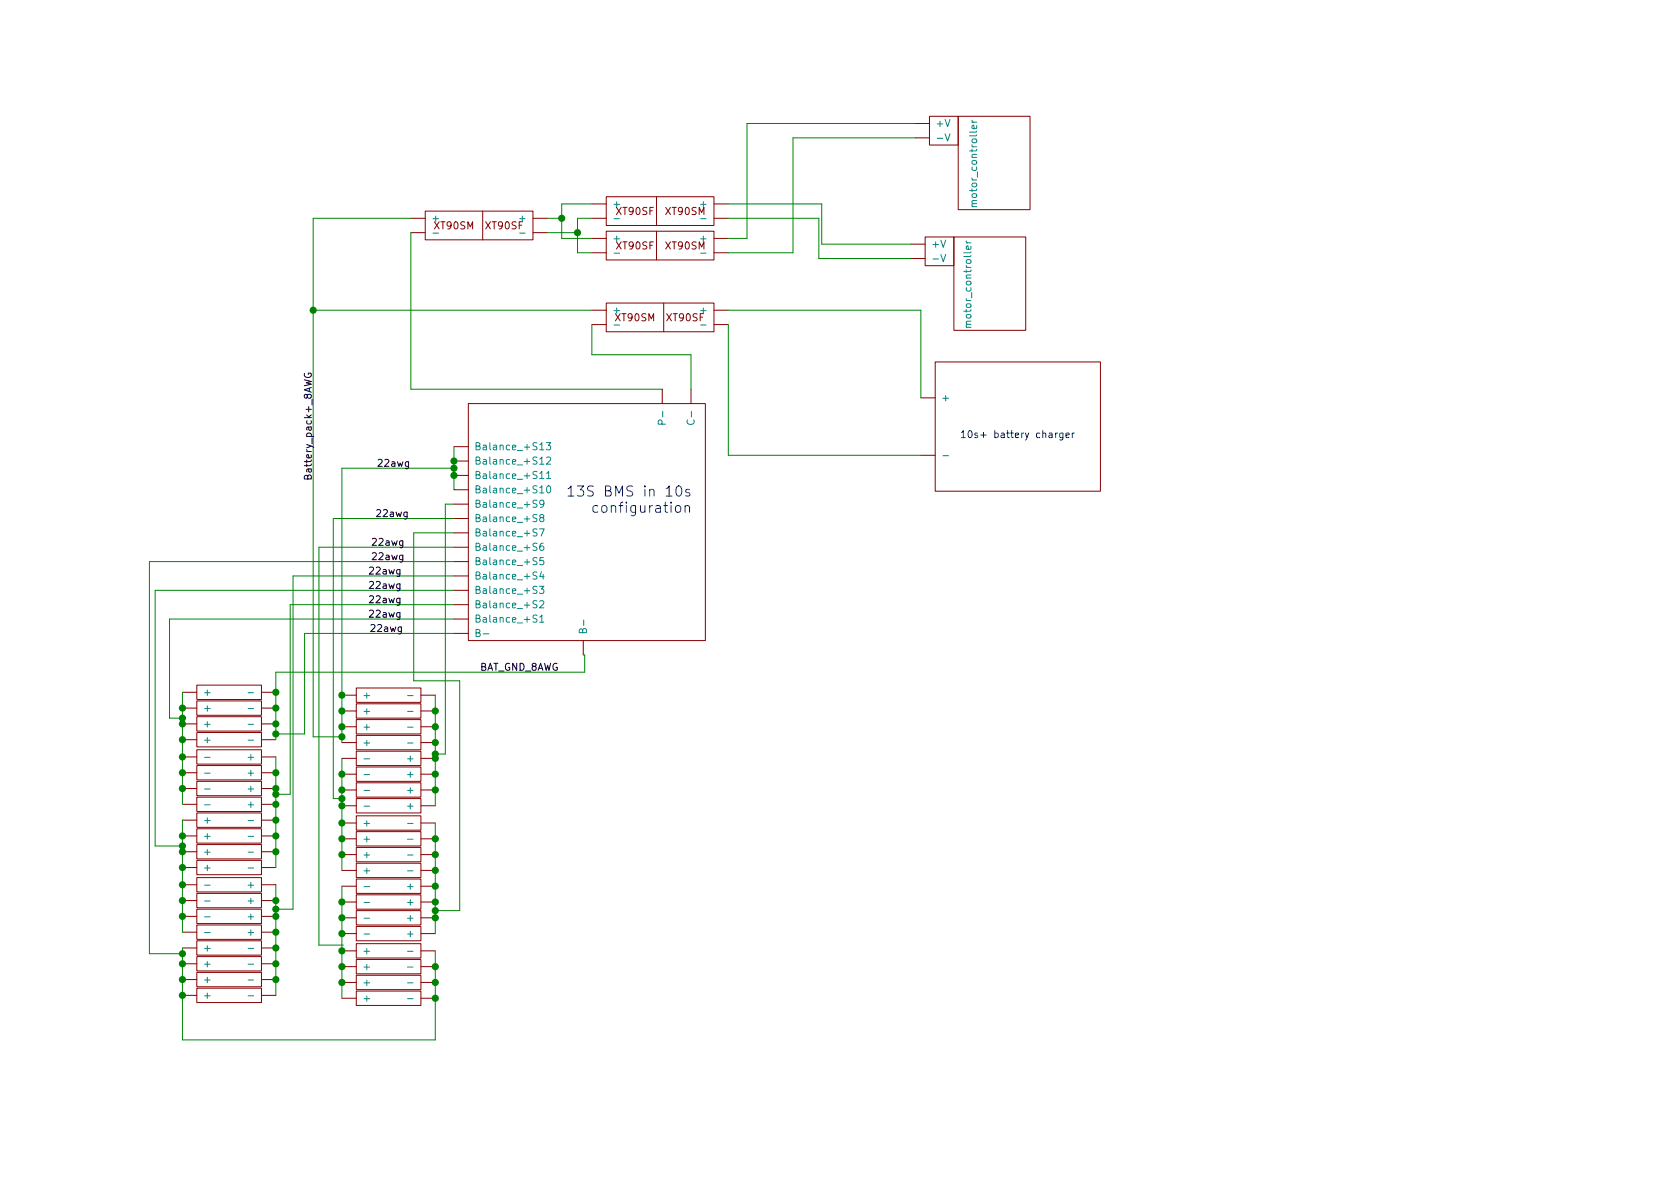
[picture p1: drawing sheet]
EESchema Schematic File Version 4
EELAYER 30 0
EELAYER END
$Descr A4 11693 8268
encoding utf-8
Sheet 1 1
Title ""
Date ""
Rev ""
Comp ""
Comment1 ""
Comment2 ""
Comment3 ""
Comment4 ""
$EndDescr
Text Notes 4820 3571 2    71   ~ 0
13S BMS in 10s\n configuration\n
Wire Wire Line
	1270 7230 3030 7230
$Comp
L battery_stuff:bms U?
U 1 1
P 4160 3100
F 0 "U?" V 3589 2322 50  0001 R CNN
F 1 "bms" V 3635 2322 50  0001 R CNN
F 2 "" H 4160 3100 50  0001 C CNN
F 3 "" H 4160 3100 50  0001 C CNN
	1    4160 3100
	0    -1   -1   0   
$EndComp
Wire Wire Line
	3160 4300 1180 4300
Wire Wire Line
	1270 4990 1270 5030
Connection ~ 1270 4990
Wire Wire Line
	1180 4990 1270 4990
Wire Wire Line
	1180 4300 1180 4990
Wire Wire Line
	1920 4810 1920 4920
Connection ~ 1920 4810
Wire Wire Line
	1270 6920 1270 7230
Connection ~ 1270 6920
Wire Wire Line
	1270 6810 1270 6920
Connection ~ 1270 6810
Wire Wire Line
	1270 6700 1270 6810
Connection ~ 1270 6700
Wire Wire Line
	1920 6810 1920 6920
Connection ~ 1920 6810
Wire Wire Line
	1920 6700 1920 6810
Connection ~ 1920 6700
Wire Wire Line
	1920 6590 1920 6700
Connection ~ 1920 6590
Wire Wire Line
	1920 6480 1920 6590
Connection ~ 1920 6480
Wire Wire Line
	1920 6370 1920 6480
Connection ~ 1920 6370
Connection ~ 1920 6260
Wire Wire Line
	1920 6150 1920 6260
$Comp
L battery_stuff:battery U?
U 1 1
P 1570 6150
F 0 "U?" H 1570 6050 50  0001 C CNN
F 1 "battery" H 1620 6050 50  0001 C CNN
F 2 "" H 1570 6150 50  0001 C CNN
F 3 "" H 1570 6150 50  0001 C CNN
	1    1570 6150
	1    0    0    1   
$EndComp
Wire Wire Line
	1270 6370 1270 6480
Connection ~ 1270 6370
Wire Wire Line
	1270 6260 1270 6370
Connection ~ 1270 6260
Wire Wire Line
	1270 6150 1270 6260
Connection ~ 1270 6150
Wire Wire Line
	1270 6030 1270 6150
Connection ~ 1270 6030
Wire Wire Line
	1270 5920 1270 6030
Connection ~ 1270 5920
Connection ~ 1270 5810
Wire Wire Line
	1270 5700 1270 5810
Wire Wire Line
	1920 5920 1920 6030
Connection ~ 1920 5920
Wire Wire Line
	1920 5810 1920 5920
Connection ~ 1920 5810
Wire Wire Line
	1920 5700 1920 5810
Connection ~ 1920 5700
Wire Wire Line
	1920 5590 1920 5700
Connection ~ 1920 5590
Connection ~ 1920 5480
Wire Wire Line
	1920 5370 1920 5480
Connection ~ 1920 5370
Wire Wire Line
	1920 5260 1920 5370
Wire Wire Line
	1270 5480 1270 5590
Connection ~ 1270 5480
Wire Wire Line
	1270 5370 1270 5480
Connection ~ 1270 5370
Wire Wire Line
	1270 5260 1270 5370
Connection ~ 1270 5260
Wire Wire Line
	1270 5140 1270 5260
Connection ~ 1270 5140
Wire Wire Line
	1270 5030 1270 5140
Connection ~ 1270 5030
Wire Wire Line
	1270 4920 1270 4990
Connection ~ 1270 4920
Wire Wire Line
	1270 4810 1270 4920
Connection ~ 1920 5030
Wire Wire Line
	1920 4920 1920 5030
Connection ~ 1920 4920
$Comp
L battery_stuff:battery U?
U 1 1
P 1620 6590
F 0 "U?" H 1620 6490 50  0001 C CNN
F 1 "battery" H 1670 6490 50  0001 C CNN
F 2 "" H 1620 6590 50  0001 C CNN
F 3 "" H 1620 6590 50  0001 C CNN
	1    1620 6590
	-1   0    0    -1  
$EndComp
$Comp
L battery_stuff:battery U?
U 1 1
P 1620 6920
F 0 "U?" H 1620 6820 50  0001 C CNN
F 1 "battery" H 1670 6820 50  0001 C CNN
F 2 "" H 1620 6920 50  0001 C CNN
F 3 "" H 1620 6920 50  0001 C CNN
	1    1620 6920
	-1   0    0    -1  
$EndComp
$Comp
L battery_stuff:battery U?
U 1 1
P 1620 6810
F 0 "U?" H 1620 6710 50  0001 C CNN
F 1 "battery" H 1670 6710 50  0001 C CNN
F 2 "" H 1620 6810 50  0001 C CNN
F 3 "" H 1620 6810 50  0001 C CNN
	1    1620 6810
	-1   0    0    -1  
$EndComp
$Comp
L battery_stuff:battery U?
U 1 1
P 1620 6700
F 0 "U?" H 1620 6600 50  0001 C CNN
F 1 "battery" H 1670 6600 50  0001 C CNN
F 2 "" H 1620 6700 50  0001 C CNN
F 3 "" H 1620 6700 50  0001 C CNN
	1    1620 6700
	-1   0    0    -1  
$EndComp
$Comp
L battery_stuff:battery U?
U 1 1
P 1570 6480
F 0 "U?" H 1570 6380 50  0001 C CNN
F 1 "battery" H 1620 6380 50  0001 C CNN
F 2 "" H 1570 6480 50  0001 C CNN
F 3 "" H 1570 6480 50  0001 C CNN
	1    1570 6480
	1    0    0    1   
$EndComp
$Comp
L battery_stuff:battery U?
U 1 1
P 1570 6260
F 0 "U?" H 1570 6160 50  0001 C CNN
F 1 "battery" H 1620 6160 50  0001 C CNN
F 2 "" H 1570 6260 50  0001 C CNN
F 3 "" H 1570 6260 50  0001 C CNN
	1    1570 6260
	1    0    0    1   
$EndComp
$Comp
L battery_stuff:battery U?
U 1 1
P 1570 6370
F 0 "U?" H 1570 6270 50  0001 C CNN
F 1 "battery" H 1620 6270 50  0001 C CNN
F 2 "" H 1570 6370 50  0001 C CNN
F 3 "" H 1570 6370 50  0001 C CNN
	1    1570 6370
	1    0    0    1   
$EndComp
$Comp
L battery_stuff:battery U?
U 1 1
P 1620 5700
F 0 "U?" H 1620 5600 50  0001 C CNN
F 1 "battery" H 1670 5600 50  0001 C CNN
F 2 "" H 1620 5700 50  0001 C CNN
F 3 "" H 1620 5700 50  0001 C CNN
	1    1620 5700
	-1   0    0    -1  
$EndComp
$Comp
L battery_stuff:battery U?
U 1 1
P 1620 6030
F 0 "U?" H 1620 5930 50  0001 C CNN
F 1 "battery" H 1670 5930 50  0001 C CNN
F 2 "" H 1620 6030 50  0001 C CNN
F 3 "" H 1620 6030 50  0001 C CNN
	1    1620 6030
	-1   0    0    -1  
$EndComp
$Comp
L battery_stuff:battery U?
U 1 1
P 1620 5920
F 0 "U?" H 1620 5820 50  0001 C CNN
F 1 "battery" H 1670 5820 50  0001 C CNN
F 2 "" H 1620 5920 50  0001 C CNN
F 3 "" H 1620 5920 50  0001 C CNN
	1    1620 5920
	-1   0    0    -1  
$EndComp
$Comp
L battery_stuff:battery U?
U 1 1
P 1620 5810
F 0 "U?" H 1620 5710 50  0001 C CNN
F 1 "battery" H 1670 5710 50  0001 C CNN
F 2 "" H 1620 5810 50  0001 C CNN
F 3 "" H 1620 5810 50  0001 C CNN
	1    1620 5810
	-1   0    0    -1  
$EndComp
$Comp
L battery_stuff:battery U?
U 1 1
P 1570 5590
F 0 "U?" H 1570 5490 50  0001 C CNN
F 1 "battery" H 1620 5490 50  0001 C CNN
F 2 "" H 1570 5590 50  0001 C CNN
F 3 "" H 1570 5590 50  0001 C CNN
	1    1570 5590
	1    0    0    1   
$EndComp
$Comp
L battery_stuff:battery U?
U 1 1
P 1570 5260
F 0 "U?" H 1570 5160 50  0001 C CNN
F 1 "battery" H 1620 5160 50  0001 C CNN
F 2 "" H 1570 5260 50  0001 C CNN
F 3 "" H 1570 5260 50  0001 C CNN
	1    1570 5260
	1    0    0    1   
$EndComp
$Comp
L battery_stuff:battery U?
U 1 1
P 1570 5370
F 0 "U?" H 1570 5270 50  0001 C CNN
F 1 "battery" H 1620 5270 50  0001 C CNN
F 2 "" H 1570 5370 50  0001 C CNN
F 3 "" H 1570 5370 50  0001 C CNN
	1    1570 5370
	1    0    0    1   
$EndComp
$Comp
L battery_stuff:battery U?
U 1 1
P 1570 5480
F 0 "U?" H 1570 5380 50  0001 C CNN
F 1 "battery" H 1620 5380 50  0001 C CNN
F 2 "" H 1570 5480 50  0001 C CNN
F 3 "" H 1570 5480 50  0001 C CNN
	1    1570 5480
	1    0    0    1   
$EndComp
$Comp
L battery_stuff:battery U?
U 1 1
P 1620 4810
F 0 "U?" H 1620 4710 50  0001 C CNN
F 1 "battery" H 1670 4710 50  0001 C CNN
F 2 "" H 1620 4810 50  0001 C CNN
F 3 "" H 1620 4810 50  0001 C CNN
	1    1620 4810
	-1   0    0    -1  
$EndComp
$Comp
L battery_stuff:battery U?
U 1 1
P 1620 5140
F 0 "U?" H 1620 5040 50  0001 C CNN
F 1 "battery" H 1670 5040 50  0001 C CNN
F 2 "" H 1620 5140 50  0001 C CNN
F 3 "" H 1620 5140 50  0001 C CNN
	1    1620 5140
	-1   0    0    -1  
$EndComp
$Comp
L battery_stuff:battery U?
U 1 1
P 1620 5030
F 0 "U?" H 1620 4930 50  0001 C CNN
F 1 "battery" H 1670 4930 50  0001 C CNN
F 2 "" H 1620 5030 50  0001 C CNN
F 3 "" H 1620 5030 50  0001 C CNN
	1    1620 5030
	-1   0    0    -1  
$EndComp
$Comp
L battery_stuff:battery U?
U 1 1
P 1620 4920
F 0 "U?" H 1620 4820 50  0001 C CNN
F 1 "battery" H 1670 4820 50  0001 C CNN
F 2 "" H 1620 4920 50  0001 C CNN
F 3 "" H 1620 4920 50  0001 C CNN
	1    1620 4920
	-1   0    0    -1  
$EndComp
Wire Wire Line
	1920 6320 1920 6370
Wire Wire Line
	1920 6260 1920 6320
Connection ~ 1920 6320
Wire Wire Line
	2040 6320 1920 6320
Wire Wire Line
	1270 6630 1270 6700
Wire Wire Line
	1270 6590 1270 6630
Connection ~ 1270 6630
Wire Wire Line
	1040 6630 1270 6630
Wire Wire Line
	1040 3900 1040 6630
Wire Wire Line
	1270 5880 1270 5920
Wire Wire Line
	1270 5810 1270 5880
Connection ~ 1270 5880
Wire Wire Line
	1080 5880 1270 5880
Wire Wire Line
	1080 4100 1080 5880
Wire Wire Line
	3160 3500 3100 3500
Wire Wire Line
	3160 3600 2320 3600
Wire Wire Line
	3160 3700 2880 3700
Wire Wire Line
	2220 3800 3160 3800
Wire Wire Line
	3160 3900 1040 3900
Wire Wire Line
	3160 4000 2040 4000
Wire Wire Line
	3160 4200 2020 4200
Wire Wire Line
	3160 4100 1080 4100
Wire Wire Line
	1920 5520 1920 5590
Wire Wire Line
	1920 5480 1920 5520
Connection ~ 1920 5520
Wire Wire Line
	2020 5520 1920 5520
Wire Wire Line
	2020 4200 2020 5520
Wire Wire Line
	2040 4000 2040 6320
Text Label 3340 4670 0    49   ~ 0
BAT_GND_8AWG
Wire Wire Line
	4070 4550 4060 4550
Wire Wire Line
	1920 4810 1920 4670
Wire Wire Line
	1920 4670 4070 4670
Wire Wire Line
	4070 4550 4070 4670
Wire Wire Line
	2880 4730 3200 4730
Wire Wire Line
	2880 3700 2880 4730
Wire Wire Line
	3160 4400 2120 4400
Wire Wire Line
	2120 4400 2120 5100
Wire Wire Line
	1920 5100 1920 5140
Wire Wire Line
	1920 5030 1920 5100
Connection ~ 1920 5100
Wire Wire Line
	2120 5100 1920 5100
Wire Wire Line
	2320 5550 2380 5550
Wire Wire Line
	3100 5240 3030 5240
Wire Wire Line
	3100 3500 3100 5240
Wire Wire Line
	2320 3600 2320 5550
Connection ~ 2380 5550
Connection ~ 3030 5240
Connection ~ 3030 6330
Wire Wire Line
	3200 6330 3030 6330
Wire Wire Line
	3200 4730 3200 6330
Wire Wire Line
	2220 6570 2220 3800
Wire Wire Line
	2390 6570 2220 6570
Wire Wire Line
	3160 3100 3160 3200
Connection ~ 3160 3200
Wire Wire Line
	3160 3300 3160 3400
Connection ~ 3160 3300
Wire Wire Line
	3160 3250 2380 3250
Wire Wire Line
	3160 3200 3160 3250
Wire Wire Line
	3160 3250 3160 3300
Connection ~ 3160 3250
Connection ~ 2380 5050
Connection ~ 2380 4940
Connection ~ 2380 4830
Wire Wire Line
	2380 5050 2380 4940
Wire Wire Line
	2380 5160 2380 5120
Wire Wire Line
	2380 4940 2380 4830
Wire Wire Line
	2380 3250 2380 4830
Wire Wire Line
	2380 5550 2380 5490
Connection ~ 3030 6940
Wire Wire Line
	3030 6940 3030 7230
Wire Wire Line
	3030 6830 3030 6940
Connection ~ 3030 6830
Connection ~ 3030 6720
Wire Wire Line
	3030 6830 3030 6720
Wire Wire Line
	3030 6720 3030 6610
Wire Wire Line
	2380 6940 2380 6830
Connection ~ 2380 6830
Connection ~ 2380 6720
Wire Wire Line
	2380 6830 2380 6720
Wire Wire Line
	2380 6720 2380 6610
Connection ~ 2380 6610
Connection ~ 2380 6490
Wire Wire Line
	2380 6610 2380 6490
Wire Wire Line
	2380 6490 2380 6380
Connection ~ 2380 6380
Connection ~ 2380 6270
Wire Wire Line
	2380 6380 2380 6270
Wire Wire Line
	2380 6270 2380 6160
Connection ~ 3030 6380
Wire Wire Line
	3030 6490 3030 6380
Wire Wire Line
	3030 6380 3030 6330
Connection ~ 3030 6270
Wire Wire Line
	3030 6330 3030 6270
Wire Wire Line
	3030 6270 3030 6160
Connection ~ 3030 6160
Connection ~ 3030 6050
Wire Wire Line
	3030 6160 3030 6050
Wire Wire Line
	3030 6050 3030 5940
Connection ~ 3030 5940
Connection ~ 3030 5830
Wire Wire Line
	3030 5940 3030 5830
Wire Wire Line
	3030 5830 3030 5720
Wire Wire Line
	2380 6050 2380 5940
Connection ~ 2380 5940
Connection ~ 2380 5830
Wire Wire Line
	2380 5940 2380 5830
Wire Wire Line
	2380 5830 2380 5720
Connection ~ 2380 5720
Connection ~ 2380 5600
Wire Wire Line
	2380 5720 2380 5600
Wire Wire Line
	2380 5600 2380 5550
Connection ~ 2380 5490
Connection ~ 2380 5380
Wire Wire Line
	2380 5490 2380 5380
Wire Wire Line
	2380 5380 2380 5270
Connection ~ 3030 5490
Wire Wire Line
	3030 5600 3030 5490
Wire Wire Line
	3030 5490 3030 5380
Connection ~ 3030 5380
Connection ~ 3030 5270
Wire Wire Line
	3030 5380 3030 5270
Wire Wire Line
	3030 5270 3030 5240
Connection ~ 3030 5160
Wire Wire Line
	3030 5240 3030 5160
Wire Wire Line
	3030 5160 3030 5050
Connection ~ 3030 5050
Connection ~ 3030 4940
Wire Wire Line
	3030 5050 3030 4940
Wire Wire Line
	3030 4940 3030 4830
$Comp
L battery_stuff:battery U?
U 1 1
P 2730 6830
F 0 "U?" H 2730 6730 50  0001 C CNN
F 1 "battery" H 2780 6730 50  0001 C CNN
F 2 "" H 2730 6830 50  0001 C CNN
F 3 "" H 2730 6830 50  0001 C CNN
	1    2730 6830
	-1   0    0    1   
$EndComp
$Comp
L battery_stuff:battery U?
U 1 1
P 2730 6720
F 0 "U?" H 2730 6620 50  0001 C CNN
F 1 "battery" H 2780 6620 50  0001 C CNN
F 2 "" H 2730 6720 50  0001 C CNN
F 3 "" H 2730 6720 50  0001 C CNN
	1    2730 6720
	-1   0    0    1   
$EndComp
$Comp
L battery_stuff:battery U?
U 1 1
P 2730 6610
F 0 "U?" H 2730 6510 50  0001 C CNN
F 1 "battery" H 2780 6510 50  0001 C CNN
F 2 "" H 2730 6610 50  0001 C CNN
F 3 "" H 2730 6610 50  0001 C CNN
	1    2730 6610
	-1   0    0    1   
$EndComp
$Comp
L battery_stuff:battery U?
U 1 1
P 2730 6940
F 0 "U?" H 2730 6840 50  0001 C CNN
F 1 "battery" H 2780 6840 50  0001 C CNN
F 2 "" H 2730 6940 50  0001 C CNN
F 3 "" H 2730 6940 50  0001 C CNN
	1    2730 6940
	-1   0    0    1   
$EndComp
$Comp
L battery_stuff:battery U?
U 1 1
P 2680 6270
F 0 "U?" H 2680 6170 50  0001 C CNN
F 1 "battery" H 2730 6170 50  0001 C CNN
F 2 "" H 2680 6270 50  0001 C CNN
F 3 "" H 2680 6270 50  0001 C CNN
	1    2680 6270
	1    0    0    -1  
$EndComp
$Comp
L battery_stuff:battery U?
U 1 1
P 2680 6380
F 0 "U?" H 2680 6280 50  0001 C CNN
F 1 "battery" H 2730 6280 50  0001 C CNN
F 2 "" H 2680 6380 50  0001 C CNN
F 3 "" H 2680 6380 50  0001 C CNN
	1    2680 6380
	1    0    0    -1  
$EndComp
$Comp
L battery_stuff:battery U?
U 1 1
P 2680 6490
F 0 "U?" H 2680 6390 50  0001 C CNN
F 1 "battery" H 2730 6390 50  0001 C CNN
F 2 "" H 2680 6490 50  0001 C CNN
F 3 "" H 2680 6490 50  0001 C CNN
	1    2680 6490
	1    0    0    -1  
$EndComp
$Comp
L battery_stuff:battery U?
U 1 1
P 2680 6160
F 0 "U?" H 2680 6060 50  0001 C CNN
F 1 "battery" H 2730 6060 50  0001 C CNN
F 2 "" H 2680 6160 50  0001 C CNN
F 3 "" H 2680 6160 50  0001 C CNN
	1    2680 6160
	1    0    0    -1  
$EndComp
$Comp
L battery_stuff:battery U?
U 1 1
P 2730 5940
F 0 "U?" H 2730 5840 50  0001 C CNN
F 1 "battery" H 2780 5840 50  0001 C CNN
F 2 "" H 2730 5940 50  0001 C CNN
F 3 "" H 2730 5940 50  0001 C CNN
	1    2730 5940
	-1   0    0    1   
$EndComp
$Comp
L battery_stuff:battery U?
U 1 1
P 2730 5830
F 0 "U?" H 2730 5730 50  0001 C CNN
F 1 "battery" H 2780 5730 50  0001 C CNN
F 2 "" H 2730 5830 50  0001 C CNN
F 3 "" H 2730 5830 50  0001 C CNN
	1    2730 5830
	-1   0    0    1   
$EndComp
$Comp
L battery_stuff:battery U?
U 1 1
P 2730 5720
F 0 "U?" H 2730 5620 50  0001 C CNN
F 1 "battery" H 2780 5620 50  0001 C CNN
F 2 "" H 2730 5720 50  0001 C CNN
F 3 "" H 2730 5720 50  0001 C CNN
	1    2730 5720
	-1   0    0    1   
$EndComp
$Comp
L battery_stuff:battery U?
U 1 1
P 2730 6050
F 0 "U?" H 2730 5950 50  0001 C CNN
F 1 "battery" H 2780 5950 50  0001 C CNN
F 2 "" H 2730 6050 50  0001 C CNN
F 3 "" H 2730 6050 50  0001 C CNN
	1    2730 6050
	-1   0    0    1   
$EndComp
$Comp
L battery_stuff:battery U?
U 1 1
P 2680 5380
F 0 "U?" H 2680 5280 50  0001 C CNN
F 1 "battery" H 2730 5280 50  0001 C CNN
F 2 "" H 2680 5380 50  0001 C CNN
F 3 "" H 2680 5380 50  0001 C CNN
	1    2680 5380
	1    0    0    -1  
$EndComp
$Comp
L battery_stuff:battery U?
U 1 1
P 2680 5490
F 0 "U?" H 2680 5390 50  0001 C CNN
F 1 "battery" H 2730 5390 50  0001 C CNN
F 2 "" H 2680 5490 50  0001 C CNN
F 3 "" H 2680 5490 50  0001 C CNN
	1    2680 5490
	1    0    0    -1  
$EndComp
$Comp
L battery_stuff:battery U?
U 1 1
P 2680 5270
F 0 "U?" H 2680 5170 50  0001 C CNN
F 1 "battery" H 2730 5170 50  0001 C CNN
F 2 "" H 2680 5270 50  0001 C CNN
F 3 "" H 2680 5270 50  0001 C CNN
	1    2680 5270
	1    0    0    -1  
$EndComp
$Comp
L battery_stuff:battery U?
U 1 1
P 2730 5050
F 0 "U?" H 2730 4950 50  0001 C CNN
F 1 "battery" H 2780 4950 50  0001 C CNN
F 2 "" H 2730 5050 50  0001 C CNN
F 3 "" H 2730 5050 50  0001 C CNN
	1    2730 5050
	-1   0    0    1   
$EndComp
$Comp
L battery_stuff:battery U?
U 1 1
P 2730 4940
F 0 "U?" H 2730 4840 50  0001 C CNN
F 1 "battery" H 2780 4840 50  0001 C CNN
F 2 "" H 2730 4940 50  0001 C CNN
F 3 "" H 2730 4940 50  0001 C CNN
	1    2730 4940
	-1   0    0    1   
$EndComp
$Comp
L battery_stuff:battery U?
U 1 1
P 2730 4830
F 0 "U?" H 2730 4730 50  0001 C CNN
F 1 "battery" H 2780 4730 50  0001 C CNN
F 2 "" H 2730 4830 50  0001 C CNN
F 3 "" H 2730 4830 50  0001 C CNN
	1    2730 4830
	-1   0    0    1   
$EndComp
$Comp
L battery_stuff:battery U?
U 1 1
P 2730 5160
F 0 "U?" H 2730 5060 50  0001 C CNN
F 1 "battery" H 2780 5060 50  0001 C CNN
F 2 "" H 2730 5160 50  0001 C CNN
F 3 "" H 2730 5160 50  0001 C CNN
	1    2730 5160
	-1   0    0    1   
$EndComp
$Comp
L battery_stuff:battery U?
U 1 1
P 2680 5600
F 0 "U?" H 2680 5500 50  0001 C CNN
F 1 "battery" H 2730 5500 50  0001 C CNN
F 2 "" H 2680 5600 50  0001 C CNN
F 3 "" H 2680 5600 50  0001 C CNN
	1    2680 5600
	1    0    0    -1  
$EndComp
Text Label 2620 3250 0    49   ~ 0
22awg
Text Label 2610 3600 0    49   ~ 0
22awg
Text Label 2580 3800 0    49   ~ 0
22awg
Text Label 2580 3900 0    49   ~ 0
22awg
Text Label 2560 4000 0    49   ~ 0
22awg
Text Label 2560 4100 0    49   ~ 0
22awg
Text Label 2560 4200 0    49   ~ 0
22awg
Text Label 2560 4300 0    49   ~ 0
22awg
Text Label 2570 4400 0    49   ~ 0
22awg
Wire Wire Line
	2380 5120 2180 5120
Connection ~ 2380 5120
Wire Wire Line
	2380 5120 2380 5050
Text Label 2180 3340 1    49   ~ 0
Battery_pack+_8AWG
$Comp
L battery_stuff:XT90S U?
U 1 1
P 3360 1560
F 0 "U?" H 3360 1560 50  0001 C CNN
F 1 "XT90S" H 3360 1410 50  0001 C CNN
F 2 "" H 3360 1560 50  0001 C CNN
F 3 "" H 3360 1560 50  0001 C CNN
	1    3360 1560
	1    0    0    -1  
$EndComp
$Comp
L battery_stuff:XT90S U?
U 1 1
P 4570 1700
F 0 "U?" H 4570 1700 50  0001 C CNN
F 1 "XT90S" H 4570 1550 50  0001 C CNN
F 2 "" H 4570 1700 50  0001 C CNN
F 3 "" H 4570 1700 50  0001 C CNN
	1    4570 1700
	-1   0    0    -1  
$EndComp
$Comp
L battery_stuff:XT90S U?
U 1 1
P 4570 1460
F 0 "U?" H 4570 1460 50  0001 C CNN
F 1 "XT90S" H 4570 1310 50  0001 C CNN
F 2 "" H 4570 1460 50  0001 C CNN
F 3 "" H 4570 1460 50  0001 C CNN
	1    4570 1460
	-1   0    0    -1  
$EndComp
$Comp
L battery_stuff:XT90S U?
U 1 1
P 4620 2200
F 0 "U?" H 4620 2200 50  0001 C CNN
F 1 "XT90S" H 4620 2050 50  0001 C CNN
F 2 "" H 4620 2200 50  0001 C CNN
F 3 "" H 4620 2200 50  0001 C CNN
	1    4620 2200
	1    0    0    -1  
$EndComp
Wire Wire Line
	3810 1510 3910 1510
Wire Wire Line
	3910 1410 4120 1410
Wire Wire Line
	4120 1650 3910 1650
Wire Wire Line
	3910 1410 3910 1510
Connection ~ 3910 1510
Wire Wire Line
	3910 1510 3910 1650
Wire Wire Line
	4120 1750 4020 1750
Wire Wire Line
	4020 1750 4020 1610
Wire Wire Line
	4020 1510 4120 1510
Wire Wire Line
	3810 1610 4020 1610
Connection ~ 4020 1610
Wire Wire Line
	4020 1610 4020 1510
Wire Wire Line
	4120 2150 2180 2150
Connection ~ 2180 2150
Wire Wire Line
	2180 2150 2180 5120
Wire Wire Line
	2180 1510 2860 1510
Wire Wire Line
	2180 1510 2180 2150
Wire Wire Line
	2860 1610 2860 2700
Wire Wire Line
	2860 2700 4610 2700
Wire Wire Line
	4810 2700 4810 2460
Wire Wire Line
	4810 2460 4120 2460
Wire Wire Line
	4120 2460 4120 2250
$Comp
L battery_stuff:motor_controller U?
U 1 1
P 6990 1940
F 0 "U?" H 6990 1940 50  0001 C CNN
F 1 "motor_controller" H 6710 1690 50  0000 L CNN
F 2 "" H 6990 1940 50  0001 C CNN
F 3 "" H 6990 1940 50  0001 C CNN
	1    6990 1940
	0    1    1    0   
$EndComp
$Comp
L battery_stuff:motor_controller U?
U 1 1
P 7020 1100
F 0 "U?" H 7020 1100 50  0001 C CNN
F 1 "motor_controller" H 6740 860 50  0000 L CNN
F 2 "" H 7020 1100 50  0001 C CNN
F 3 "" H 7020 1100 50  0001 C CNN
	1    7020 1100
	0    1    1    0   
$EndComp
$Comp
L battery_stuff:charger U?
U 1 1
P 7060 2910
F 0 "U?" V 7110 2282 50  0001 R CNN
F 1 "charger" V 7065 2282 50  0001 R CNN
F 2 "" H 7060 2910 50  0001 C CNN
F 3 "" H 7060 2910 50  0001 C CNN
	1    7060 2910
	0    -1   1    0   
$EndComp
Text Notes 6680 3050 0    49   ~ 0
10s+ battery charger\n
Wire Wire Line
	5070 2150 6410 2150
Wire Wire Line
	6410 2150 6410 2760
Wire Wire Line
	6410 3160 5070 3160
Wire Wire Line
	5070 3160 5070 2250
Wire Wire Line
	6340 1690 5720 1690
Wire Wire Line
	5720 1690 5720 1410
Wire Wire Line
	5720 1410 5070 1410
Wire Wire Line
	5700 1790 6340 1790
Wire Wire Line
	6370 950  5520 950 
Wire Wire Line
	5520 950  5520 1750
Wire Wire Line
	5520 1750 5070 1750
Wire Wire Line
	6370 850  5200 850 
Wire Wire Line
	5200 850  5200 1650
Wire Wire Line
	5200 1650 5070 1650
Wire Wire Line
	5070 1510 5700 1510
Wire Wire Line
	5700 1510 5700 1790
$EndSCHEMATC
